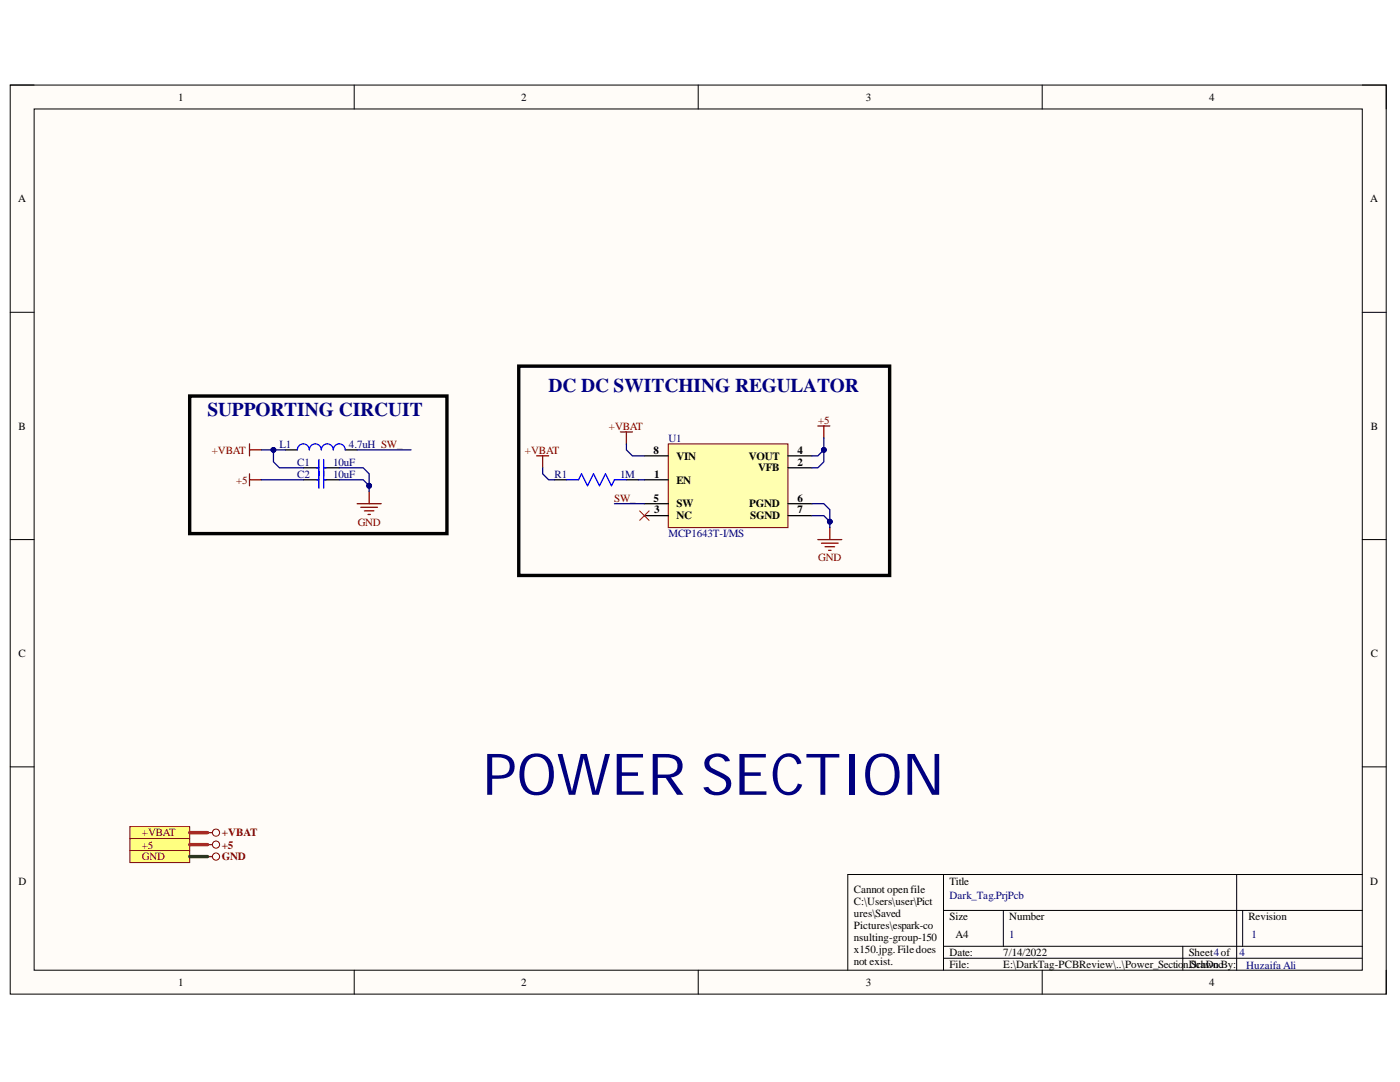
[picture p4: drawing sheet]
<svg xmlns="http://www.w3.org/2000/svg" width="279mm" height="216mm" viewBox="0 0 279 216" stroke-linecap="round" stroke-linejoin="round" font-family="sans-serif">
<path d="M2 17h274.6v181.4h-274.6z" fill-rule="evenodd" fill="#fffcf8"/>
<path d="M2 17h274.6v181.4h-274.6z" fill="none" stroke="#000" stroke-width=".2"/>
<path d="M6.8 21.7h265.1v171.9h-265.1z" fill-rule="evenodd" fill="#fffcf8"/>
<g fill="none" stroke="#000" stroke-width=".2">
<path d="M2 17h4.8M70.7 17v4.7M139.3 17v4.7M208 17v4.7M271.9 17h4.7v4.7M6.8 21.7h265.1v171.9h-265.1zM2 62.3h4.8M271.9 62.3h4.7M2 107.7h4.8M271.9 107.7h4.7M2 153h4.8M271.9 153h4.7"/>
<path d="M188.3 174.5v19.1M246.8 174.5v19.1M271.9 174.5h-102.7v19.1M70.7 193.6v4.8M139.3 193.6v4.8M188.3 181.7h83.6M188.3 188.8h83.6M188.3 191.2h83.6M200.2 181.7v7.1M208 193.6v4.8M236.1 188.8v4.8M248 181.7v7.1"/>
<path d="M276.6 193.6v4.8"/>
</g>
<path d="M57 89.8h2.3M60.5 93.3h3.1M60.5 95.7h3.1M64.6 93.3h3.1M64.6 95.7h3.1M68.9 89.8h2.4" fill="none" stroke="#000" stroke-width=".25"/>
<path d="M59.3 89.8a1.19 1.19 0 0 1 1.2-1.2 1.19 1.19 0 0 1 1.2 1.2 1.2 1.2 0 0 1 1.2-1.2 1.2 1.2 0 0 1 1.2 1.2 1.19 1.19 0 0 1 1.2-1.2 1.19 1.19 0 0 1 1.2 1.2 1.19 1.19 0 0 1 1.2-1.2 1.19 1.19 0 0 1 1.2 1.2M63.2 93.3h.4M63.2 95.7h.4M63.6 91.7v5.7M64.6 91.7v5.7M64.6 93.3h.5M64.6 95.7h.5" fill="none" stroke="#00f" stroke-width=".25"/>
<path d="M49.8 88.6v2.4M49.8 89.8h2.4M73.7 98.1v2.4M71.3 100.5h4.8M72 101.2h3.3M72.7 101.9h1.9M73.4 102.7h.5" fill="none" stroke="#800000" stroke-width=".25"/>
<path d="M133.4 88.6h23.8v16.7h-23.8z" fill-rule="evenodd" fill="#ffffb0"/>
<path d="M133.4 88.6h23.8v16.7h-23.8z" fill="none" stroke="#800000" stroke-width=".2"/>
<path d="M110.7 95.7h2.4M125 95.7h2.4M128.6 95.7h4.8M128.6 91h4.8M157.2 93.3h4.8M157.2 91h4.8M128.6 102.9h4.8M128.6 100.5h4.8M157.2 102.9h4.8M157.2 100.5h4.8" fill="none" stroke="#000" stroke-width=".25"/>
<path d="M113.1 95.7h2.4l.6-1.2 1.2 2.4 1.1-2.4 1.2 2.4 1.2-2.4 1.2 2.4 .6-1.2h2.4" fill="none" stroke="#00f" stroke-width=".25"/>
<g fill="none" stroke="#800000" stroke-width=".25">
<path d="M49.8 94.5v2.4M49.8 95.7h2.4M107.1 91h2.4M108.3 91v2.3M123.8 86.2h2.4M125 86.2v2.4M163.2 85h2.4M164.4 85v2.4M163.2 107.7h4.8M163.9 108.4h3.4M164.7 109.1h1.9M165.4 109.8h.4"/>
<path d="M165.6 105.3v2.4"/>
</g>
<path d="M127.6 101.9l2 1.9M129.6 101.9l-2 1.9" fill="none" stroke="#f00" stroke-width=".2"/>
<path d="M37.9 79h51.3v27.5h-51.3zM103.5 73.1h74v41.7h-74z" fill="none" stroke="#000" stroke-width=".68"/>
<path d="M25.9 164.9h12v2.4h-12z" fill-rule="evenodd" fill="#ffff80"/>
<path d="M25.9 164.9h12v2.4h-12z" fill="none" stroke="#800000" stroke-width=".2"/>
<path d="M25.9 167.3h12v2.4h-12z" fill-rule="evenodd" fill="#ffff80"/>
<g fill="none" stroke="#800000" stroke-width=".2">
<path d="M25.9 167.3h12v2.4h-12z"/>
<circle cx="43.1" cy="166.1" r=".72"/>
</g>
<path d="M41.4 166.1h1" fill="none" stroke="#800000" stroke-width=".25"/>
<path d="M25.9 169.7h12v2.4h-12z" fill-rule="evenodd" fill="#ffff80"/>
<g fill="none" stroke="#800000" stroke-width=".2">
<path d="M25.9 169.7h12v2.4h-12z"/>
<circle cx="43.1" cy="168.5" r=".72"/>
<circle cx="43.1" cy="170.9" r=".72"/>
</g>
<path d="M41.4 170.9h1M41.4 168.5h1" fill="none" stroke="#800000" stroke-width=".25"/>
<path d="M52.2 89.8h4.8M71.3 89.8h10.7" fill="none" stroke="#000080" stroke-width=".25"/>
<circle cx="54.6" cy="89.8" r=".48" fill="#000080"/>
<circle cx="54.6" cy="89.8" r=".48" fill="none" stroke="#000080" stroke-width=".2"/>
<path d="M54.6 89.8v2.4l1.2 1.1h4.7" fill="none" stroke="#000080" stroke-width=".25"/>
<circle cx="54.6" cy="89.8" r=".48" fill="#000080"/>
<circle cx="54.6" cy="89.8" r=".48" fill="none" stroke="#000080" stroke-width=".2"/>
<path d="M67.7 93.3h4.8l1.2 1.2v3.6" fill="none" stroke="#000080" stroke-width=".25"/>
<circle cx="73.7" cy="96.9" r=".48" fill="#000080"/>
<circle cx="73.7" cy="96.9" r=".48" fill="none" stroke="#000080" stroke-width=".2"/>
<path d="M67.7 95.7h4.8l1.2 1.2" fill="none" stroke="#000080" stroke-width=".25"/>
<circle cx="73.7" cy="96.9" r=".48" fill="#000080"/>
<circle cx="73.7" cy="96.9" r=".48" fill="none" stroke="#000080" stroke-width=".2"/>
<path d="M52.2 95.7h8.3M108.3 93.3v1.2l1.2 1.2h1.2M125 88.6v1.2l1.2 1.2h2.4M127.4 95.7h1.2M122.6 100.5h6M162 100.5h2.4l1.2 1.2v3.6" fill="none" stroke="#000080" stroke-width=".25"/>
<circle cx="165.6" cy="104.1" r=".48" fill="#000080"/>
<circle cx="165.6" cy="104.1" r=".48" fill="none" stroke="#000080" stroke-width=".2"/>
<path d="M162 102.9h2.4l1.2 1.2" fill="none" stroke="#000080" stroke-width=".25"/>
<circle cx="165.6" cy="104.1" r=".48" fill="#000080"/>
<circle cx="165.6" cy="104.1" r=".48" fill="none" stroke="#000080" stroke-width=".2"/>
<path d="M164.4 87.4v2.4" fill="none" stroke="#000080" stroke-width=".25"/>
<circle cx="164.4" cy="89.8" r=".48" fill="#000080"/>
<circle cx="164.4" cy="89.8" r=".48" fill="none" stroke="#000080" stroke-width=".2"/>
<path d="M162 91h1.2l1.2-1.2v2.4l-1.2 1.1h-1.2" fill="none" stroke="#000080" stroke-width=".25"/>
<circle cx="164.4" cy="89.8" r=".48" fill="#000080"/>
<circle cx="164.4" cy="89.8" r=".48" fill="none" stroke="#000080" stroke-width=".2"/>
<path d="M37.9 170.9h3.5" fill="none" stroke="#274e13" stroke-width=".68"/>
<path d="M37.9 168.5h3.5M37.9 166.1h3.5" fill="none" stroke="#c00" stroke-width=".68"/>
<text font-size="11.5" fill="#000080" x="96.3" y="158.6">POWER SECTION</text>
<g font-size="3.9" fill="#000080">
<text x="41.4" y="83">SUPPORTING CIRCUIT</text>
<text x="109.5" y="78.2">DC DC SWITCHING REGULATOR</text>
</g>
<g font-size="2.2">
<text x="35.6" y="20.1">1</text>
<text x="104" y="20.1">2</text>
<text x="172.8" y="20.1">3</text>
<text x="241.3" y="20.1">4</text>
<text x="3.6" y="40.4">A</text>
<text x="273.5" y="40.4">A</text>
<text x="3.7" y="85.7">B</text>
<text x="273.6" y="85.7">B</text>
<text x="130.4" y="90.5">8</text>
<text x="130.5" y="95.3">1</text>
<text x="135" y="91.7">VIN</text>
<text x="149.5" y="91.7">VOUT</text>
<text x="151.3" y="94.1">VFB</text>
<text x="159.2" y="92.9">2</text>
<text x="159.2" y="90.5">4</text>
<text x="130.4" y="100.1">5</text>
<text x="135" y="96.5">EN</text>
<text x="135" y="101.3">SW</text>
<text x="149.5" y="101.3">PGND</text>
<text x="159.2" y="100.1">6</text>
<text x="130.5" y="102.4">3</text>
<text x="135" y="103.6">NC</text>
<text x="149.7" y="103.6">SGND</text>
<text x="159.2" y="102.4">7</text>
<text x="3.7" y="131.1">C</text>
<text x="273.6" y="131.1">C</text>
<text x="3.7" y="176.5">D</text>
<text x="170.4" y="178.3">Cannot openfile</text>
<text x="189.5" y="176.5">Title</text>
<text x="273.5" y="176.5">D</text>
<text x="170.4" y="180.6">C:\Users\user\Pict</text>
<text x="170.4" y="183">ures\Saved</text>
<text x="170.4" y="185.4">Pictures\espark-co</text>
<text x="189.5" y="183.6">Size</text>
<text x="201.4" y="183.6">Number</text>
<text x="249.1" y="183.6">Revision</text>
<text x="170.4" y="187.8">nsulting-group-150</text>
<text x="170.4" y="190.2">x150.jpg.Filedoes</text>
<text x="189.5" y="190.8">Date:</text>
<text x="190.7" y="187.2">A4</text>
<text x="200.2" y="190.8">7/14/2022</text>
<text x="237.2" y="190.8">Sheet4of</text>
<text x="35.6" y="196.8">1</text>
<text x="104" y="196.8">2</text>
<text x="170.4" y="192.5">not exist.</text>
<text x="172.8" y="196.8">3</text>
<text x="189.5" y="193.1">File:</text>
<text x="200.2" y="193.1">E:\DarkTag-PCBReview\..\Power_Sectio</text>
<text x="236.1" y="193.1">n.Drawnc</text>
<text x="237.6" y="193.1">SchDoBy:</text>
<text x="241.3" y="196.8">4</text>
</g>
<g font-size="2.2" fill="#000080">
<text x="55.8" y="89.3">L1</text>
<text x="69.6" y="89.3">4.7uH SW_</text>
<text x="133.4" y="88.2">U1</text>
<text x="59.3" y="92.9">C1</text>
<text x="59.3" y="95.3">C2</text>
<text x="66.5" y="92.9">10uF</text>
<text x="66.5" y="95.3">10uF</text>
<text x="110.7" y="95.3">R1</text>
<text x="123.8" y="95.3">1M</text>
<text x="133.4" y="107.2">MCP1643T-I/MS</text>
<text x="189.5" y="179.4">Dark_Tag.PrjPcb</text>
<text x="201.4" y="187.2">1</text>
<text x="247.4" y="190.8">4</text>
<text x="249.7" y="187.2">1</text>
<text x="248.7" y="193.4">Huzaifa Ali</text>
</g>
<g font-size="2.2" fill="#800000">
<text x="121.5" y="85.7">+VBAT</text>
<text x="163.3" y="84.5">+5</text>
<text x="42.2" y="90.5">+VBAT</text>
<text x="104.8" y="90.5">+VBAT</text>
<text x="47.1" y="96.5">+5</text>
<text x="122.6" y="100.1">SW_</text>
<text x="71.4" y="104.9">GND</text>
<text x="163.3" y="112">GND</text>
<text x="28.3" y="166.9">+VBAT</text>
<text x="44.3" y="166.9">+VBAT</text>
<text x="28.3" y="169.3">+5</text>
<text x="28.3" y="171.7">GND</text>
<text x="44.3" y="171.7">GND</text>
<text x="44.3" y="169.3">+5</text>
</g>
</svg>
